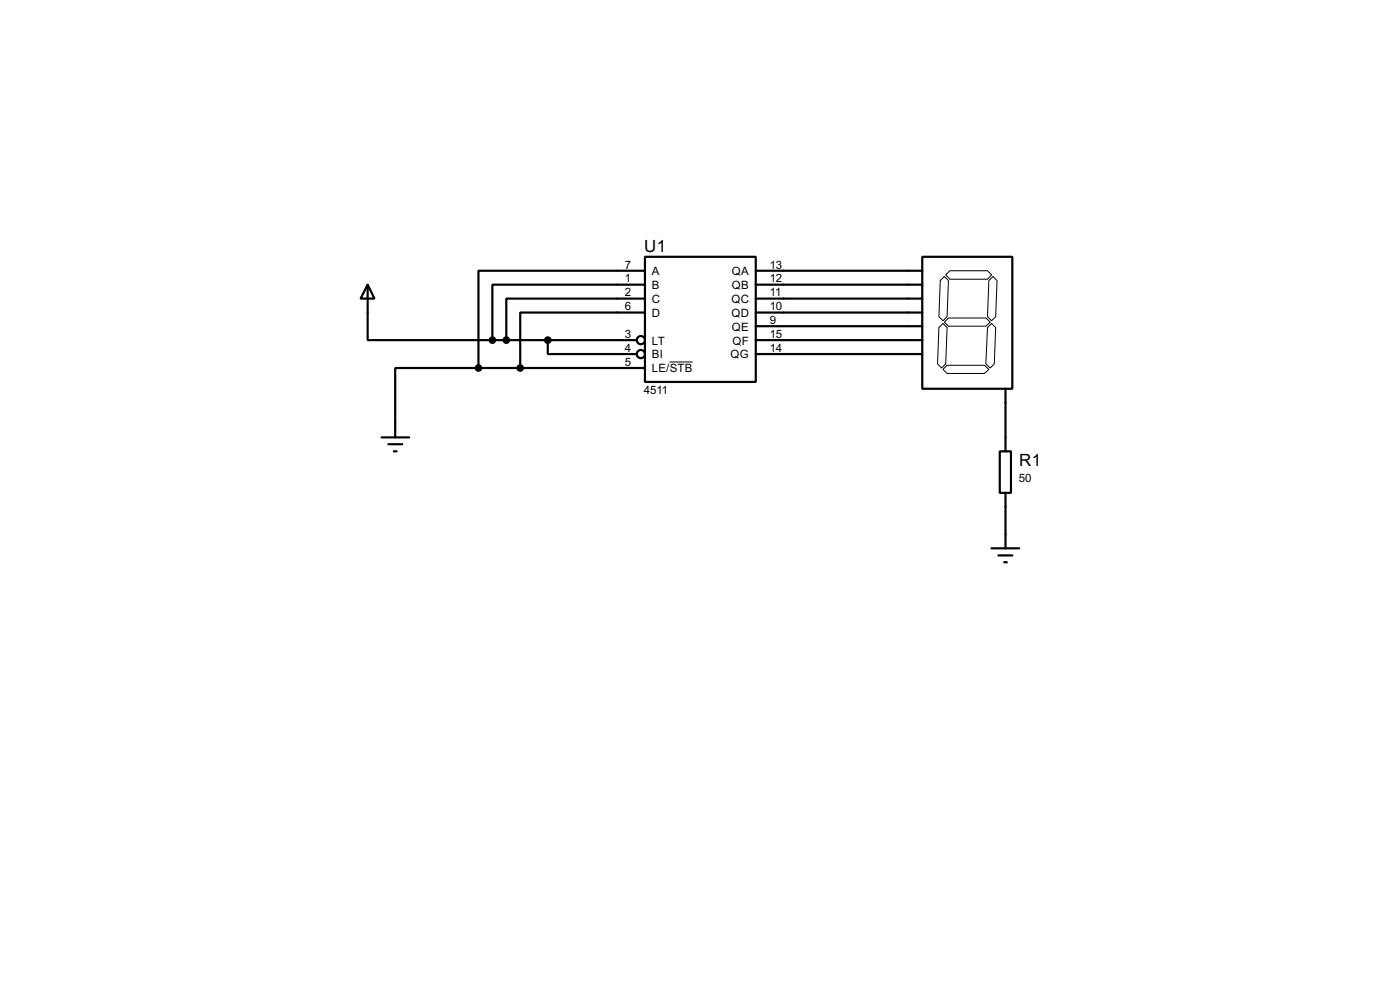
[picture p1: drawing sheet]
<svg xmlns="http://www.w3.org/2000/svg" width="256mm" height="180mm" viewBox="0 0 256 180" stroke-linecap="round" stroke-linejoin="round" font-family="sans-serif">
<g fill="none" stroke="#000" stroke-width=".4">
<path d="M67.4 52.1l1.2 2.6h-2.5zM67.4 52.1v10.2h22.8M118.2 47h20.3v22.9h-20.3zM118.2 52.1h-28v10.2M118.2 54.7h-25.4v7.6M118.2 57.2h-22.9v10.2M118.2 49.6h-30.5v17.8M138.5 49.6h30.5M138.5 52.1h30.5M138.5 57.2h30.5M138.5 59.7h30.5M138.5 54.7h30.5"/>
<path d="M169 47h16.5v24.2h-16.5zM87.7 67.4h-15.3v12.7M87.7 67.4h30.5M90.2 62.3h26.4M100.4 62.3v2.5h16.2M138.5 62.3h30.5M138.5 64.8h30.5M184.2 71.2v11.4M69.9 80.1h5.1M71.2 81.3h2.5M72.2 82.6h.5M183.2 82.6h2v7.6h-2z"/>
<path d="M184.2 90.2v10.2M181.7 100.4h5M182.9 101.7h2.6M184 102.9h.5"/>
<circle cx="117.4" cy="62.3" r=".75"/>
<circle cx="117.4" cy="64.8" r=".75"/>
</g>
<path d="M172 60l.8-.8 .7 .8-.2 6.6-.8 .8-.7-.8zM172.3 51.4l.7-.8 .8 .8-.3 6.6-.7 .7-.8-.7zM173.8 58.2h6.8l.8 .8-.8 .7h-6.8l-.8-.7zM174 49.6h6.9l.8 .7-.8 .8h-6.9l-.7-.8zM180.9 60l.8-.8 .7 .8-.2 6.6-.8 .8-.8-.8zM181.2 51.4l.7-.8 .8 .8-.3 6.6-.7 .7-.8-.7zM122.7 66.3h4.2M173.5 66.9h6.9l.8 .7-.8 .8h-6.9l-.7-.8z" fill="none" stroke="#000" stroke-width=".18"/>
<g fill="#000" stroke="#000" stroke-width=".4">
<circle cx="87.6" cy="67.4" r=".5"/>
<circle cx="90.2" cy="62.3" r=".5"/>
<circle cx="92.7" cy="62.3" r=".5"/>
<circle cx="95.3" cy="67.4" r=".5"/>
<circle cx="100.3" cy="62.3" r=".5"/>
</g>
<g font-size="3.5">
<text x="118" y="46.2">U1</text>
<text x="186.7" y="85.3">R1</text>
</g>
<g font-size="2.4">
<text x="114.5" y="49.2">7</text>
<text x="114.5" y="51.7">1</text>
<text x="119.4" y="50.4">A</text>
<text x="119.4" y="52.9">B</text>
<text x="134.1" y="50.4">QA</text>
<text x="134.1" y="52.9">QB</text>
<text x="141" y="49.2">13</text>
<text x="141" y="51.7">12</text>
<text x="114.5" y="54.3">2</text>
<text x="114.5" y="56.8">6</text>
<text x="119.4" y="55.4">C</text>
<text x="119.4" y="58">D</text>
<text x="134" y="55.4">QC</text>
<text x="134" y="58">QD</text>
<text x="141" y="54.3">11</text>
<text x="141" y="56.8">10</text>
<text x="141" y="59.3">9</text>
<text x="114.5" y="61.9">3</text>
<text x="114.5" y="64.4">4</text>
<text x="119.4" y="63.1">LT</text>
<text x="119.4" y="65.6">BI</text>
<text x="133.8" y="65.6">QG</text>
<text x="134.1" y="60.5">QE</text>
<text x="134.2" y="63.1">QF</text>
<text x="141" y="61.9">15</text>
<text x="141" y="64.4">14</text>
<text x="114.5" y="67">5</text>
<text x="119.4" y="68.1">LE/STB</text>
<text x="118" y="72.1">4511</text>
<text x="186.7" y="88.2">50</text>
</g>
</svg>
